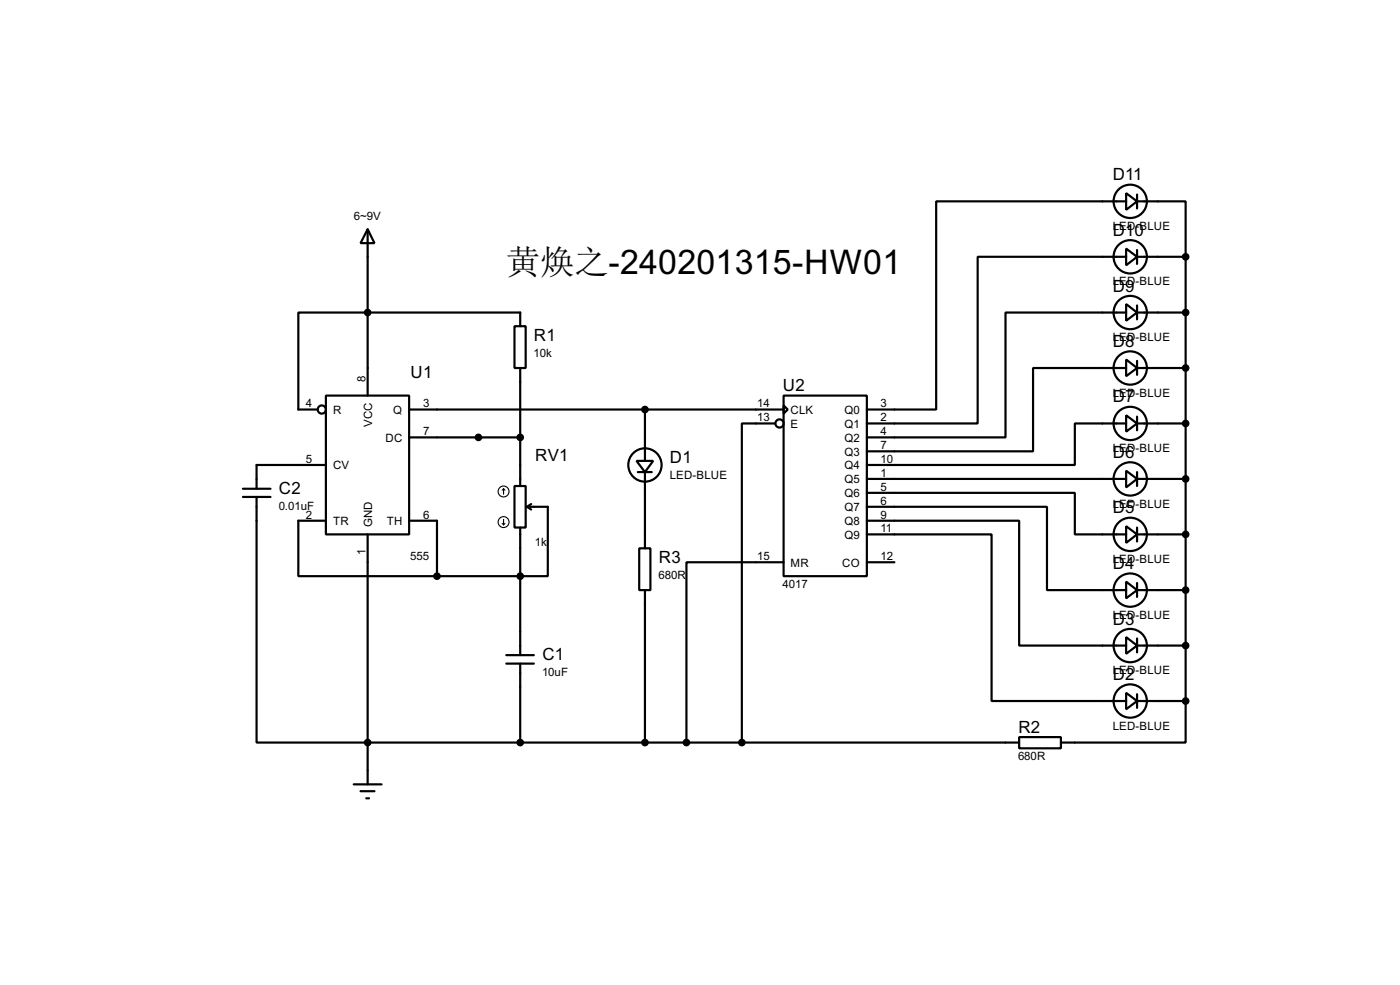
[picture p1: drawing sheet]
<svg xmlns="http://www.w3.org/2000/svg" width="256mm" height="180mm" viewBox="0 0 256 180" stroke-linecap="round" stroke-linejoin="round" font-family="sans-serif">
<g fill="none" stroke="#000" stroke-width=".4">
<path d="M206.3 35.4l2 1.5-2 1.5zM206.3 36.9h-34.8v38.1h-12.7M208.3 36.9h8.9v10.1M208.3 35.6v2.6M67.4 42l1.2 2.5h-2.5zM67.4 42v30.4M94.3 59.7h2v7.7h-2zM95.3 59.7v-2.5h-40.6v17.8h3.5M206.3 55.7l2 1.5-2 1.5zM206.3 45.5l2 1.5-2 1.6zM206.3 57.2h-22.1v22.9h-25.4M206.3 47h-27.2v30.5h-20.3"/>
<path d="M208.3 57.2h8.9M208.3 47h8.9M208.3 45.8v2.5M208.3 55.9v2.6M217.2 47v81.3M59.7 72.4h15.3v25.4h-15.3zM75 75h68.6M95.3 67.4v21.6M118.2 75v9.4M142 77.5h-6.1v58.4M143.6 72.4h15.2v33.1h-15.2zM143.6 74.2l.7 .8-.7 .7z"/>
<path d="M206.3 76l2 1.5-2 1.5zM206.3 65.8l2 1.6-2 1.5zM206.3 77.5h-9.4v7.6h-38.1M206.3 67.4h-17v15.2h-30.5M208.3 77.5h8.9M208.3 67.4h8.9M208.3 66.1v2.5M208.3 76.3v2.5M44.5 89.5h5.1M44.5 91h5.1M47 91v44.9h139.7M59.7 95.3h-5v10.2h25.4"/>
<path d="M59.7 85.1h-12.7v4.4M67.4 97.8v45.8M75 80.1h20.3M75 95.3h5.1v10.2M94.3 89h2v7.6h-2zM95.3 96.6v23.3M96.6 92.8h3.8v12.7h-20.3M96.6 92.8l.7 .5M97.3 92.3l-.7 .5M116.6 84.4h3.1l-1.5 2zM116.9 86.4h2.5M118.2 86.4v14"/>
<path d="M158.8 97.8h22.9v30.5h24.6M158.8 95.3h27.9v22.9h19.6M158.8 92.8h33v15.2h14.5M158.8 90.2h38.1v7.6h9.4M158.8 87.7h47.5M206.3 96.3l2 1.5-2 1.6zM206.3 86.2l2 1.5-2 1.5zM208.3 87.7h8.9M208.3 97.8h8.9M208.3 86.4v2.6M208.3 96.6v2.5M92.8 119.9h5"/>
<path d="M117.1 100.4h2.1v7.6h-2.1zM118.2 108v27.9M143.6 102.9h-17.8v33M158.8 102.9h5.1M206.3 116.6l2 1.6-2 1.5zM206.3 106.5l2 1.5-2 1.5zM208.3 118.2h8.9M208.3 108h8.9M208.3 106.7v2.6M208.3 116.9v2.5M92.8 121.5h5M95.3 121.5v14.4"/>
<path d="M186.7 134.9h7.7v2.1h-7.7zM206.3 126.8l2 1.5-2 1.5zM208.3 128.3h8.9M208.3 127.1v2.5M217.2 128.3v7.6h-22.8M64.8 143.6h5.1M66.1 144.8h2.5M67.1 146.1h.5"/>
<circle cx="207" cy="36.9" r="3.1"/>
<circle cx="207" cy="47" r="3.1"/>
<circle cx="207" cy="57.2" r="3.1"/>
<circle cx="58.9" cy="75" r=".75"/>
<circle cx="142.8" cy="77.5" r=".75"/>
<circle cx="207" cy="67.4" r="3.1"/>
<circle cx="207" cy="77.5" r="3.1"/>
<circle cx="118.1" cy="85.1" r="3.1"/>
<circle cx="207" cy="87.7" r="3.1"/>
<circle cx="207" cy="97.8" r="3.1"/>
<circle cx="207" cy="108" r="3.1"/>
<circle cx="207" cy="118.2" r="3.1"/>
<circle cx="207" cy="128.3" r="3.1"/>
</g>
<g fill="#000" stroke="#000" stroke-width=".4">
<circle cx="67.3" cy="57.2" r=".5"/>
<circle cx="217.2" cy="57.2" r=".5"/>
<circle cx="217.2" cy="47" r=".5"/>
<circle cx="118.1" cy="75" r=".5"/>
<circle cx="217.2" cy="77.5" r=".5"/>
<circle cx="217.2" cy="67.4" r=".5"/>
<circle cx="87.6" cy="80.1" r=".5"/>
<circle cx="95.3" cy="80.1" r=".5"/>
<circle cx="217.2" cy="97.8" r=".5"/>
<circle cx="217.2" cy="87.7" r=".5"/>
<circle cx="80" cy="105.5" r=".5"/>
<circle cx="95.3" cy="105.5" r=".5"/>
<circle cx="217.2" cy="108" r=".5"/>
<circle cx="217.2" cy="118.2" r=".5"/>
<circle cx="67.3" cy="135.9" r=".5"/>
<circle cx="95.3" cy="135.9" r=".5"/>
<circle cx="118.1" cy="135.9" r=".5"/>
<circle cx="125.7" cy="135.9" r=".5"/>
<circle cx="135.9" cy="135.9" r=".5"/>
<circle cx="217.2" cy="128.3" r=".5"/>
</g>
<g fill="none" stroke="#000" stroke-width=".2">
<path d="M92 95.8l.3 .3M92.3 89.5l-.3 .2M92.3 89.5l.2 .2M92.3 89.5v1M92.3 95.1v1M92.5 95.8l-.2 .3"/>
<circle cx="92.2" cy="95.6" r="1"/>
<circle cx="92.2" cy="90" r="1"/>
</g>
<text font-size="6.3" x="92.8" y="50.2">黄焕之-240201315-HW01</text>
<g font-size="3.5">
<text x="203.9" y="33">D11</text>
<text x="203.9" y="43.2">D10</text>
<text x="203.9" y="53.3">D9</text>
<text x="97.8" y="62.4">R1</text>
<text x="203.9" y="63.5">D8</text>
<text x="75.2" y="69.1">U1</text>
<text x="143.4" y="71.6">U2</text>
<text x="203.9" y="73.7">D7</text>
<text x="203.9" y="83.8">D6</text>
<text x="98.1" y="84.3">RV1</text>
<text x="122.7" y="84.8">D1</text>
<text x="51.1" y="90.4">C2</text>
<text x="203.9" y="94">D5</text>
<text x="120.7" y="103.1">R3</text>
<text x="203.9" y="104.2">D4</text>
<text x="203.9" y="114.3">D3</text>
<text x="99.4" y="120.9">C1</text>
<text x="203.9" y="124.5">D2</text>
<text x="186.6" y="134.1">R2</text>
</g>
<g font-size="2.4">
<text x="64.8" y="40.2">6~9V</text>
<text x="203.8" y="42.1">LED-BLUE</text>
<text x="203.8" y="52.2">LED-BLUE</text>
<text x="97.8" y="65.4">10k</text>
<text x="203.8" y="62.4">LED-BLUE</text>
<text x="67" y="69.9" transform="rotate(-90 67 69.9)">8</text>
<text x="56.1" y="74.6">4</text>
<text x="61" y="75.8">R</text>
<text x="72" y="75.8">Q</text>
<text x="77.5" y="74.6">3</text>
<text x="138.7" y="74.6">14</text>
<text x="138.7" y="77.1">13</text>
<text x="144.8" y="75.8">CLK</text>
<text x="154.7" y="75.8">Q0</text>
<text x="161.3" y="74.6">3</text>
<text x="161.3" y="77.1">2</text>
<text x="203.8" y="72.6">LED-BLUE</text>
<text x="68.2" y="78.2" transform="rotate(-90 68.2 78.2)">VCC</text>
<text x="70.6" y="80.8">DC</text>
<text x="77.5" y="79.7">7</text>
<text x="144.8" y="78.3">E</text>
<text x="154.7" y="78.3">Q1</text>
<text x="154.7" y="80.8">Q2</text>
<text x="154.7" y="83.4">Q3</text>
<text x="161.3" y="79.7">4</text>
<text x="161.3" y="82.2">7</text>
<text x="203.8" y="82.8">LED-BLUE</text>
<text x="56.1" y="84.7">5</text>
<text x="61" y="85.9">CV</text>
<text x="122.7" y="87.7">LED-BLUE</text>
<text x="154.7" y="85.9">Q4</text>
<text x="154.7" y="88.5">Q5</text>
<text x="161.3" y="84.7">10</text>
<text x="161.3" y="87.3">1</text>
<text x="161.3" y="89.8">5</text>
<text x="51.1" y="93.3">0.01uF</text>
<text x="56.1" y="94.9">2</text>
<text x="77.5" y="94.9">6</text>
<text x="154.7" y="91">Q6</text>
<text x="154.7" y="93.6">Q7</text>
<text x="161.3" y="92.4">6</text>
<text x="161.3" y="94.9">9</text>
<text x="203.8" y="92.9">LED-BLUE</text>
<text x="61" y="96.1">TR</text>
<text x="67" y="101.5" transform="rotate(-90 67 101.5)">1</text>
<text x="68.2" y="96.5" transform="rotate(-90 68.2 96.5)">GND</text>
<text x="70.8" y="96.1">TH</text>
<text x="98" y="100">1k</text>
<text x="154.7" y="96.1">Q8</text>
<text x="154.7" y="98.6">Q9</text>
<text x="161.3" y="97.4">11</text>
<text x="75.2" y="102.6">555</text>
<text x="120.7" y="106">680R</text>
<text x="138.7" y="102.5">15</text>
<text x="143.4" y="107.7">4017</text>
<text x="144.8" y="103.7">MR</text>
<text x="154.3" y="103.7">CO</text>
<text x="161.3" y="102.5">12</text>
<text x="203.8" y="103.1">LED-BLUE</text>
<text x="203.8" y="113.3">LED-BLUE</text>
<text x="99.3" y="123.8">10uF</text>
<text x="203.8" y="123.4">LED-BLUE</text>
<text x="203.8" y="133.6">LED-BLUE</text>
<text x="186.5" y="139.2">680R</text>
</g>
</svg>
